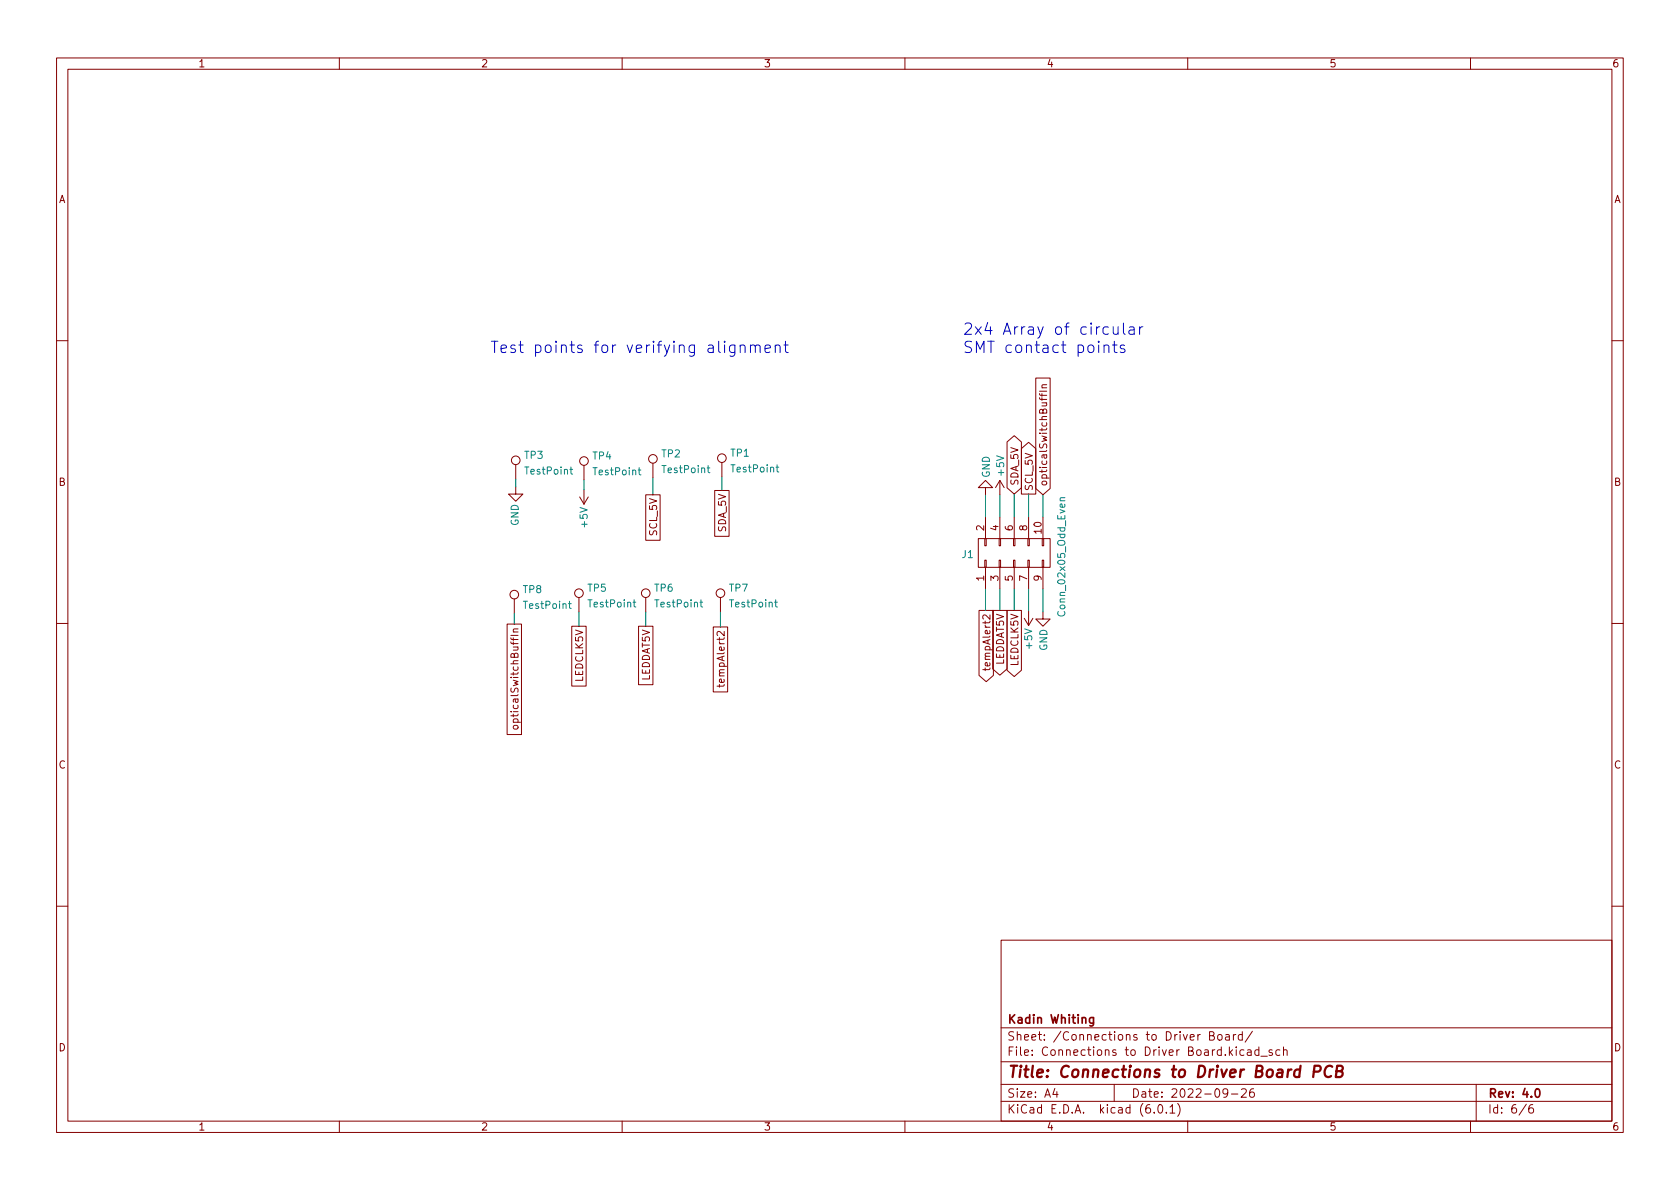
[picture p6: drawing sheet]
<svg xmlns="http://www.w3.org/2000/svg" width="297mm" height="210mm" viewBox="0 0 297 210" stroke-linecap="round" stroke-linejoin="round" font-family="sans-serif">
<g fill="none" stroke="#840000" stroke-width=".18">
<path d="M10 10.2h277v190.1h-277zM12 12.2h273v186.1h-273zM60 10.2v2M110 10.2v2M160 10.2v2M210 10.2v2M260 10.2v2M10 60.2h2M178.1 78.2l1.2-1.2 1.3 1.2v8.1l-1.3 1.1-1.2-1.1zM180.6 79.3l1.3-1.1 1.2 1.1v8.1h-2.5zM183.1 66.9h2.6v19.5l-1.3 1.1-1.3-1.1zM183.8 70.3l.2 .3h1.1"/>
<path d="M183.8 69.6l.2 .3h1.1M183.8 69.2h1.3M184.2 69.6v.5M184.2 70.3v.5M184.2 68.6h.9M185.1 68l-.8 .1-.1 .3 .1 .2M285 60.2h2M91.2 86.1v1.3h1.3l-1.3 1.2-1.3-1.2h1.3M91.2 82.2v2.5M102.5 87.9l.8 1.2M103.3 82.3v2.5M103.3 86.6v2.5"/>
<path d="M104 87.9l-.7 1.2M114.2 87.5h2.5v8h-2.5zM115.4 81.9v2.5M126.4 86.7h2.5v8.1h-2.5zM127.6 81.8v2.5M173 95.2h12.7v5.1h-12.7zM174.1 99.1h.3v1.2h-.3zM174.1 95.2h.3v1.3h-.3zM174.2 86.2h-1.2l1.2-1.2 1.3 1.2h-1.3v1.3M174.2 91.4v3.8M176.7 99.1h.2v1.2h-.2zM176.7 95.2h.2v1.3h-.2z"/>
<path d="M176.8 85l.7 1.2M176.8 85v2.5M176.8 91.4v3.8M176.8 85l-.8 1.2M179.2 99.1h.3v1.2h-.3zM179.2 95.2h.3v1.3h-.3zM179.3 91.4v3.8M181.7 99.1h.3v1.2h-.3zM181.7 95.2h.3v1.3h-.3zM181.9 91.4v3.8M184.3 99.1h.2v1.2h-.2zM184.3 95.2h.2v1.3h-.2z"/>
<path d="M184.4 91.4v3.8M10 110.2h2M89.7 110.4h2.5v19.5h-2.5zM90.8 111.8h.8M90.9 105.9v2.6M91.6 111.2l-.8 .1v.3l.1 .2M101.1 110.7h2.5v10.6h-2.5zM102.4 105.7v2.5M112.9 110.7h2.5v10.4h-2.5zM114.2 105.7v2.5M126.1 110.9h2.6v11.5h-2.6zM127.4 105.7v2.5"/>
<path d="M173.1 107.9h2.5v11.5l-1.2 1.1-1.3-1.1zM174.2 118.1v.5M174.2 100.3v3.8M175 118.1l-.1 .3h-1.1M175.5 107.9h2.6v10.4l-1.3 1.1-1.3-1.1zM176.8 100.3v3.8M178.1 107.9h2.5v10.6l-1.3 1.1-1.2-1.1zM179.3 100.3v3.8M181.1 109.3l.8 1.3M181.9 100.3v3.8M181.9 108.1v2.5M182.6 109.3l-.7 1.3"/>
<path d="M184.4 108.2v1.3h-1.3l1.3 1.2 1.3-1.2h-1.3M184.4 100.3v3.8M285 110.2h2M90.9 128.3h.6l.1 .2-.1 .3-.1 .1h-.5l-.1-.2zM127.2 121v.5M128 121l-.1 .3h-1.1M10 160.2h2M177 166.3h108v32h-108zM285 160.2h2M60 198.3v2M110 198.3v2M160 198.3v2"/>
<path d="M177 194.8h108M177 191.8h108M177 187.8h108M177 181.8h108M186.5 192.5l-.4 1h1M186.9 193v1M197 191.8v3M204.1 196.7v.1M204.9 195.4l.2-.1a.81 .81 0 0 1 .6 .7 .81 .81 0 0 1-.3 .8h-.2a.81 .81 0 0 1-.6-.6 .81 .81 0 0 1 .3-.8zM206.2 196.7v.1M206.9 195.8l.4-.5v1.5M206.9 196.8h.8"/>
<path d="M208.2 195.1a1.72 1.72 0 0 1 0 2.3M210 198.3v2M213.9 183.1h.5l.2-.1v-.3l-.1-.2-.6-.1v1.5h.5l.3-.3a.39 .39 0 0 0-.3-.5M215.4 183.1l.2-.2 .4 .2 .1 .5-.2 .3h-.3l-.2-.1zM216.7 183h.6l.1 .9M217.1 193.2l-.3 .3h-.3l-.3-.3 .2-.6 .4-.1 .2 .2a.99 .99 0 0 1-.4 1.3h-.2M217.4 183.3l-.5 .1a.29 .29 0 0 0-.3 .2 .29 .29 0 0 0 .3 .3h.5M217.7 193.5h1.2M218.1 182.9v1M218.5 182.9l-.3 .1-.1 .2M219.5 192.7l.6-.2 .2 .2 .1 .3-1 1h1M219.6 183l-.4-.1-.3 .3v.4l.2 .3h.5"/>
<path d="M219.6 182.4v1.5M219.9 185.7l-.4-.1-.3 .3v.4l.2 .3h.5M220.6 185.7h.5l.1 .9M221.2 186l-.5 .1a.29 .29 0 0 0-.2 .2 .29 .29 0 0 0 .2 .3h.5M221.4 182.4l-1.3 1.9M221.6 192.5a.59 .59 0 0 0-.7 .7v.5l.2 .3h.4l.2-.1 .1-.5-.2-.2-.4-.1-.3 .3M222.6 185.7l-.5-.1-.2 .3v.4l.1 .3h.6M222.6 185.1v1.5M222.9 186.8h1.2M224.9 185.7l-.3-.1-.2 .2v.3l.5 .1v.4h-.5M226.3 185.7l-.4-.1-.3 .3v.4l.1 .3h.6M226.9 185.8l.2-.2 .4 .1 .1 .9"/>
<path d="M226.9 185.1v1.5M260 198.3v2M261 191.8v6.5M269.9 195.3l-1.3 1.9M271 195.3a.6 .6 0 0 0-.7 .7v.5l.1 .3h.5l.2-.1 .1-.5-.2-.2-.4-.1-.3 .3"/>
<circle cx="91.2" cy="81.4" r=".76"/>
<circle cx="103.3" cy="81.5" r=".76"/>
<circle cx="115.4" cy="81.1" r=".76"/>
<circle cx="127.6" cy="81" r=".76"/>
<circle cx="90.9" cy="105.2" r=".76"/>
<circle cx="102.4" cy="104.9" r=".76"/>
<circle cx="114.2" cy="104.9" r=".76"/>
<circle cx="127.4" cy="104.9" r=".76"/>
</g>
<path d="M193.3 179.9v1.2l-.2 .3h-.4M193.3 180l-.4-.1-.3 .3v.4l.2 .3h.5M271.6 192.6l.2-.1a.82 .82 0 0 1 .6 .7 .82 .82 0 0 1-.3 .8h-.2a.81 .81 0 0 1-.6-.6 .81 .81 0 0 1 .3-.8z" fill="none" stroke="#840000" stroke-width=".3"/>
<path d="M232.3 189.5h.8a.55 .55 0 0 0 .4-.5 .55 .55 0 0 0-.3-.5h-.8l-.2 2M235.5 188.7a.88 .88 0 0 0-1-.1 .88 .88 0 0 0-.3 1 .69 .69 0 0 0 .3 .8 .69 .69 0 0 0 .8-.1M236.3 189.4l.9-.1a.46 .46 0 0 0 .2-.4 .46 .46 0 0 0-.3-.4h-.7l-.2 2h.7a.53 .53 0 0 0 .5-.5 .53 .53 0 0 0-.4-.6" fill="none" stroke="#840000" stroke-width=".4"/>
<g fill="none" stroke="#008484" stroke-width=".18">
<path d="M100.8 83h.4M100.9 82.6v1.1l.3 .1M112.8 83.1h.5M113 82.7v1.1l.3 .2M125 82.7h.5M125.2 82.3v1.1l.3 .2M137.2 82.6h.5M137.4 82.2v1.1l.3 .2M187.4 88.6h.9M188.3 88l-.8 .1-.1 .3 .2 .2M100.5 106.7h.5M100.7 106.3v1.1l.3 .2"/>
<path d="M111.9 106.5h.5M112.1 106.1v1.1l.3 .1M123.8 106.5h.4M123.9 106.1v1.1l.3 .1M137 106.5h.4M137.1 106.1v1.1l.3 .1"/>
</g>
<g fill="none" stroke="#0000c2" stroke-width=".18">
<path d="M196 57.9l-.6-.1-.4 .4v.5l.2 .3 .2 .1 .6-.1M196.8 57.8l.1 1.2a.54 .54 0 0 0 .8-.1M197.7 57.8v1.3M198.6 57.1v1.7l.3 .3M199.7 57.9l.2-.1 .5 .1 .1 1.2M200.5 58.3l-.6 .1a.39 .39 0 0 0-.3 .3 .39 .39 0 0 0 .3 .4l.6-.1M201.5 57.8v1.3M202.1 57.8a.51 .51 0 0 0-.6 .4M129.9 61v1.6a.54 .54 0 0 1-.8 .3M129.9 61.1l-.5-.1-.4 .4v.6l.2 .2 .2 .1 .5-.1M130.9 61.2a.5 .5 0 0 1 .8 .1v1M130.9 61v1.3"/>
<path d="M132.7 61.2a.5 .5 0 0 1 .8 .1v1M132.7 61v1.3M133.5 61.3l.3-.3 .5 .1 .1 1.2M135.3 61.7l.9-.2-.1-.4-.6-.1-.2 .3 .1 .9 .1 .1 .6-.1M137.1 61.2a.5 .5 0 0 1 .8 .1v1M137.1 61v1.3M138.6 61h.8M138.9 60.3v1.8l.1 .1 .4 .1M195.2 61.2a.5 .5 0 0 1 .9 .1v1M195.2 61v1.3M196.7 61h.8M197 60.3v1.8l.1 .1 .4 .1"/>
<path d="M198.8 61.1l-.4-.1-.3 .3 .1 .3 .6 .2 .1 .2-.1 .2-.2 .1-.5-.1"/>
</g>
<g fill="none" stroke="#008400" stroke-width=".18">
<path d="M91.2 84.7v1.4M103.3 84.8v1.8M115.4 84.4v3.1M127.6 84.3v2.4M174.2 87.5v3.9M176.8 87.5v3.9M179.3 87.4v4M181.9 87.4v4M184.4 87.5v3.9M90.9 108.5v1.9M102.4 108.2v2.5M114.2 108.2v2.5"/>
<path d="M127.4 108.2v2.7M174.2 104.1v3.8h.2M176.8 104.1v3.8M179.3 104.1v3.8M181.9 104.1v4M184.4 104.1v4.1"/>
</g>
<g font-size="2.8" fill="#0000c2">
<text x="170.2" y="59.2">2x4 Array of circular</text>
<text x="86.6" y="62.4">Test points for verifying alignment</text>
<text x="170.2" y="62.4">SMT contact points</text>
</g>
<text font-size="2.8" fill="#840000" x="178" y="190.6">Title: Connections to Driver Board PCB</text>
<g font-size="2.1" fill="#840000">
<text x="178" y="184">Sheet: /Connections to Driver Board/</text>
<text x="178" y="181">Kadin Whiting</text>
<text x="178" y="186.7">File: Connections to Driver Board.kicad_sch</text>
<text x="178" y="196.9">KiCad E.D.A. kicad (6.0.1)</text>
<text x="178" y="194.1">Size: A4</text>
<text x="200" y="194.1">Date: 2022-09-26</text>
<text x="263" y="194.1">Rev: 4.0</text>
<text x="263" y="196.9">Id: 6/6</text>
</g>
<g font-size="1.8" fill="#840000">
<text x="35" y="11.9">1</text>
<text x="85" y="11.9">2</text>
<text x="135" y="11.9">3</text>
<text x="185" y="11.9">4</text>
<text x="235" y="11.9">5</text>
<text x="285" y="11.9">6</text>
<text x="10.3" y="35.9">A</text>
<text x="285.3" y="35.9">A</text>
<text x="10.3" y="85.9">B</text>
<text x="180" y="85.9" transform="rotate(-90 180 85.9)">SDA_5V</text>
<text x="182.6" y="86.9" transform="rotate(-90 182.6 86.9)">SCL_5V</text>
<text x="185.1" y="86.1" transform="rotate(-90 185.1 86.1)">opticalSwitchBuffIn</text>
<text x="285.3" y="85.9">B</text>
<text x="116.2" y="94.7" transform="rotate(-90 116.2 94.7)">SCL_5V</text>
<text x="128.4" y="94.1" transform="rotate(-90 128.4 94.1)">SDA_5V</text>
<text x="174" y="93.8" transform="rotate(-90 174 93.8)">2</text>
<text x="176.5" y="93.8" transform="rotate(-90 176.5 93.8)">4</text>
<text x="179.1" y="93.8" transform="rotate(-90 179.1 93.8)">6</text>
<text x="181.6" y="93.8" transform="rotate(-90 181.6 93.8)">8</text>
<text x="184.1" y="94.3" transform="rotate(-90 184.1 94.3)">10</text>
<text x="174" y="102.7" transform="rotate(-90 174 102.7)">1</text>
<text x="176.5" y="102.7" transform="rotate(-90 176.5 102.7)">3</text>
<text x="179.1" y="102.7" transform="rotate(-90 179.1 102.7)">5</text>
<text x="181.6" y="102.7" transform="rotate(-90 181.6 102.7)">7</text>
<text x="184.1" y="102.7" transform="rotate(-90 184.1 102.7)">9</text>
<text x="175.1" y="117.7" transform="rotate(-90 175.1 117.7)">tempAlert2</text>
<text x="177.5" y="117.8" transform="rotate(-90 177.5 117.8)">LEDDAT5V</text>
<text x="180" y="117.8" transform="rotate(-90 180 117.8)">LEDCLK5V</text>
<text x="103.1" y="120.6" transform="rotate(-90 103.1 120.6)">LEDCLK5V</text>
<text x="114.9" y="120.6" transform="rotate(-90 114.9 120.6)">LEDDAT5V</text>
<text x="128.1" y="120.6" transform="rotate(-90 128.1 120.6)">tempAlert2</text>
<text x="91.7" y="127.3" transform="rotate(-90 91.7 127.3)">opticalSwitchBuffIn</text>
<text x="10.3" y="135.9">C</text>
<text x="285.3" y="135.9">C</text>
<text x="10.3" y="185.9">D</text>
<text x="285.3" y="185.9">D</text>
<text x="35" y="199.9">1</text>
<text x="85" y="199.9">2</text>
<text x="135" y="199.9">3</text>
<text x="185" y="199.9">4</text>
<text x="235" y="199.9">5</text>
<text x="285" y="199.9">6</text>
</g>
<g font-size="1.8" fill="#008484">
<text x="92.8" y="81.1">TP3</text>
<text x="93" y="83.9">TestPoint</text>
<text x="104.8" y="81.3">TP4</text>
<text x="117" y="80.9">TP2</text>
<text x="117.2" y="83.6">TestPoint</text>
<text x="129.2" y="80.7">TP1</text>
<text x="129.4" y="83.5">TestPoint</text>
<text x="105.1" y="84">TestPoint</text>
<text x="175" y="84.5" transform="rotate(-90 175 84.5)">GND</text>
<text x="177.5" y="84" transform="rotate(-90 177.5 84)">+5V</text>
<text x="91.7" y="93" transform="rotate(-90 91.7 93)">GND</text>
<text x="103.9" y="93.2" transform="rotate(-90 103.9 93.2)">+5V</text>
<text x="170.1" y="98.7">J1</text>
<text x="92.5" y="104.9">TP8</text>
<text x="92.7" y="107.7">TestPoint</text>
<text x="103.9" y="104.6">TP5</text>
<text x="104.2" y="107.4">TestPoint</text>
<text x="115.8" y="104.6">TP6</text>
<text x="116" y="107.4">TestPoint</text>
<text x="129" y="104.6">TP7</text>
<text x="129.2" y="107.4">TestPoint</text>
<text x="188.3" y="108.5" transform="rotate(-90 188.3 108.5)">Conn_02x05_Odd_Even</text>
<text x="182.5" y="114.6" transform="rotate(-90 182.5 114.6)">+5V</text>
<text x="185.2" y="115.1" transform="rotate(-90 185.2 115.1)">GND</text>
</g>
</svg>
